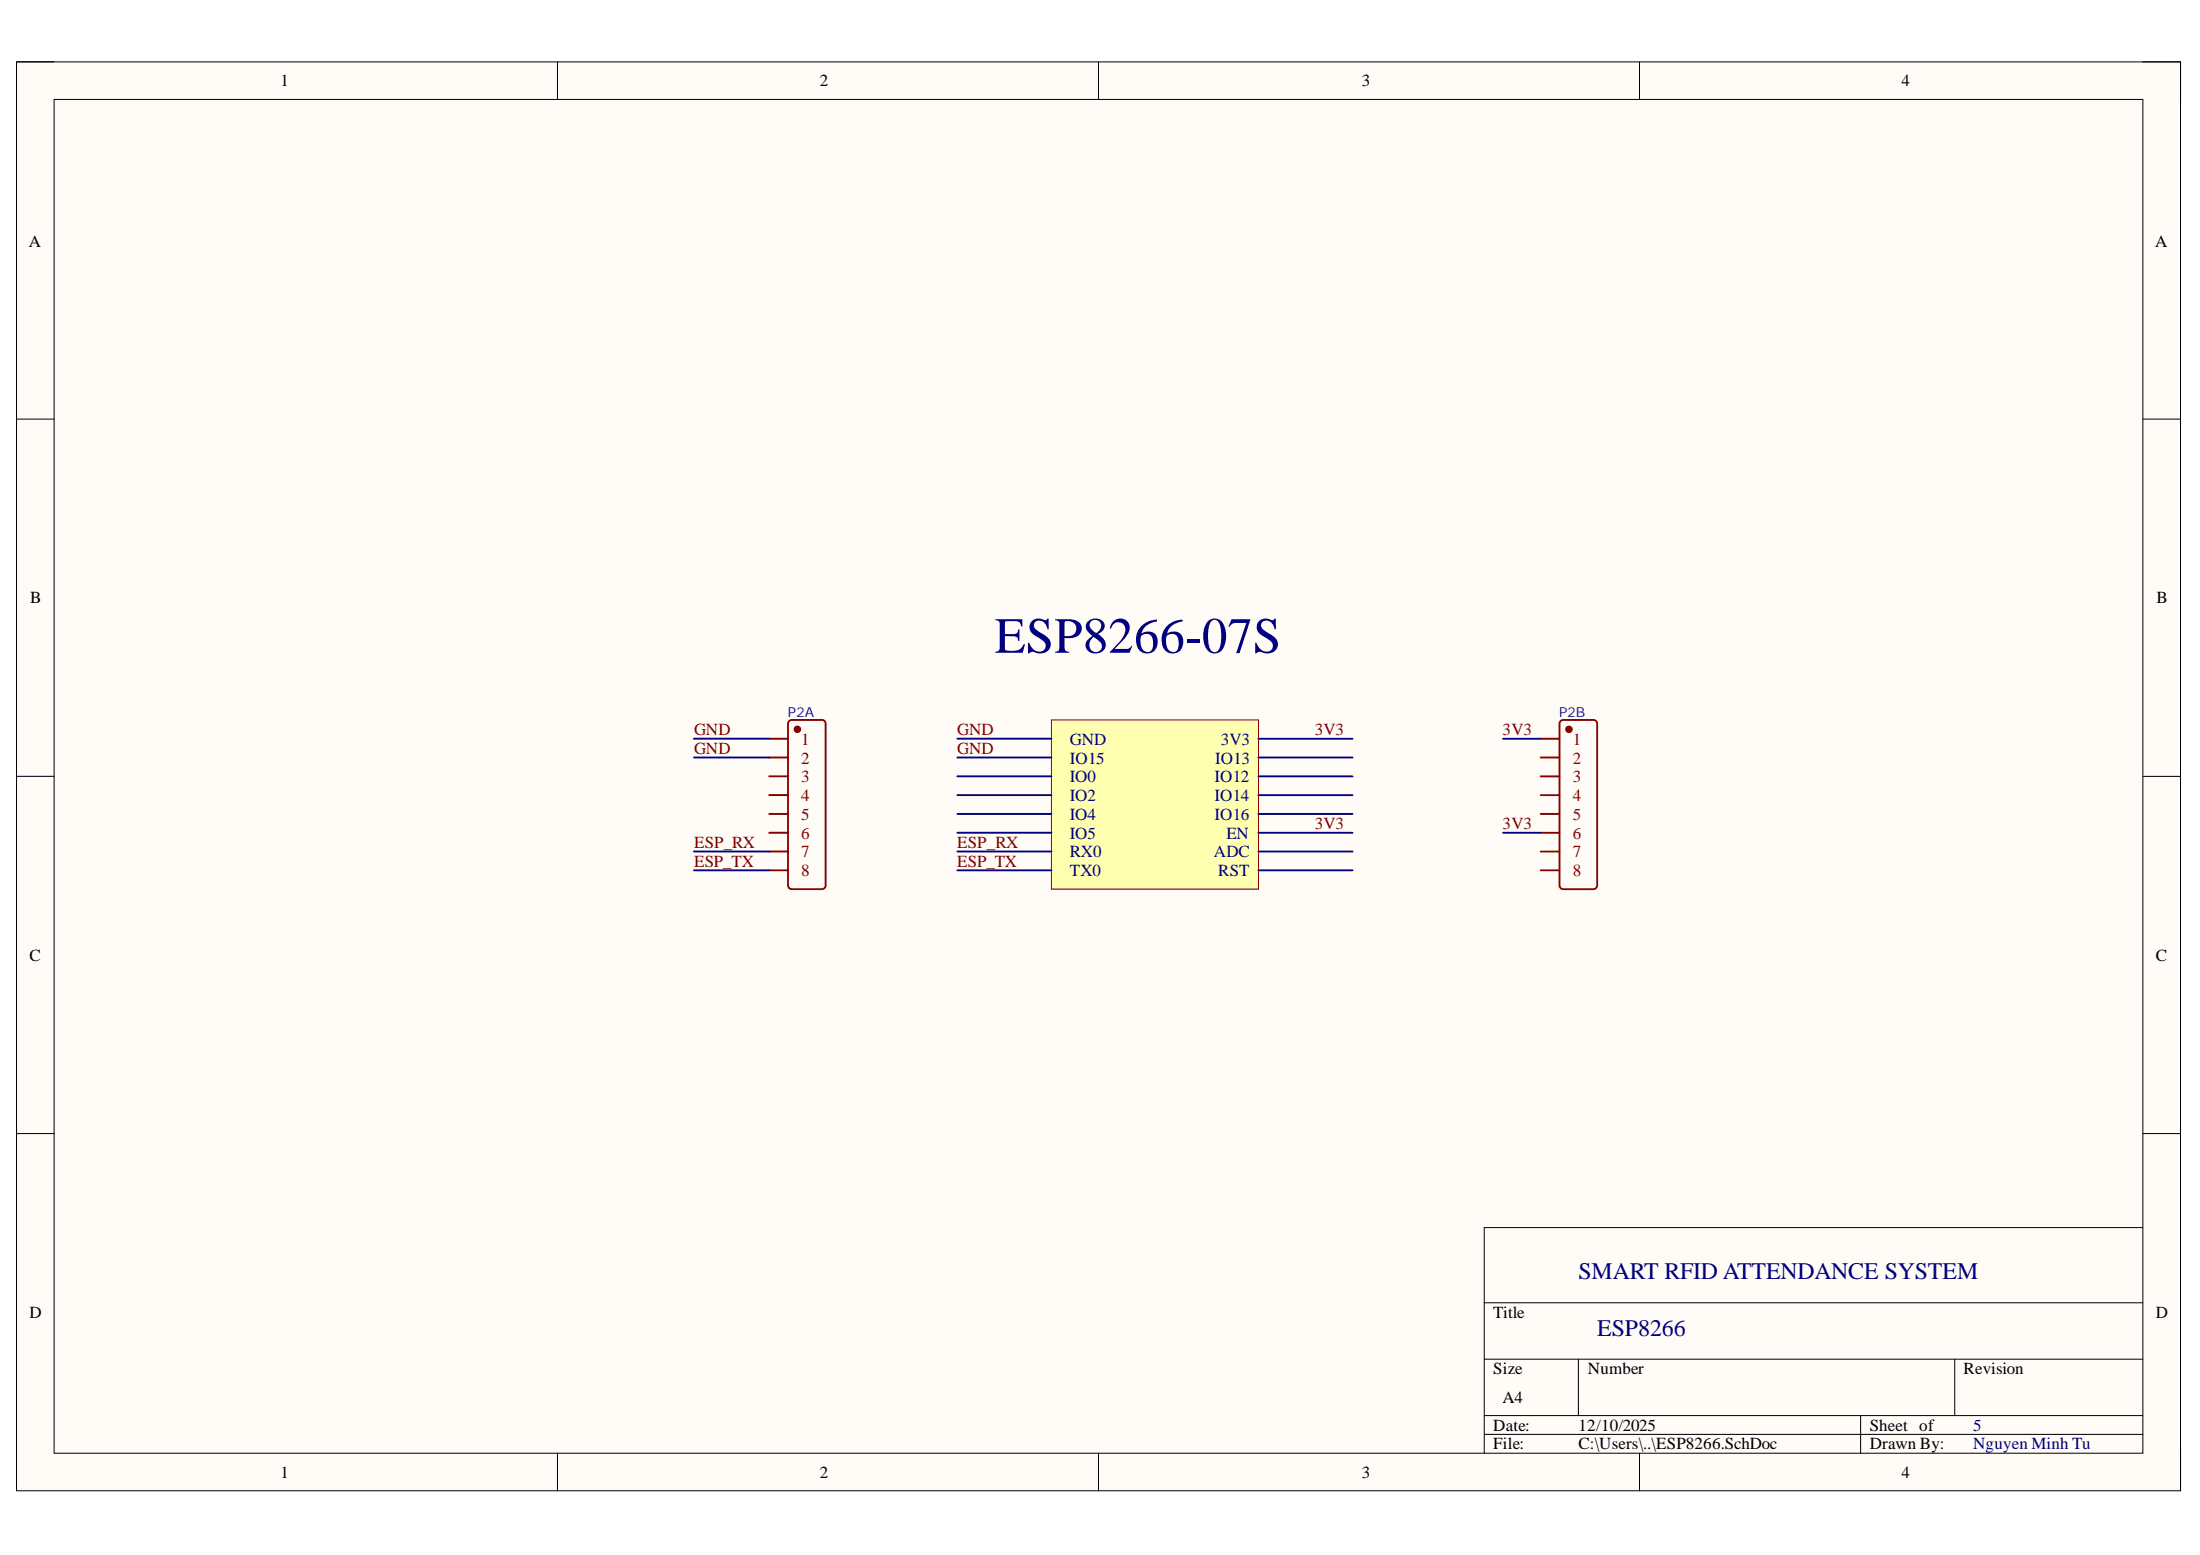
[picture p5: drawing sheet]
<svg xmlns="http://www.w3.org/2000/svg" width="297mm" height="210mm" viewBox="0 0 297 210" stroke-linecap="round" stroke-linejoin="round" font-family="sans-serif">
<path d="M2.2 8.4h292.2v192.8h-292.2z" fill-rule="evenodd" fill="#fffcf8"/>
<path d="M2.2 8.4h292.2v192.8h-292.2z" fill="none" stroke="#000" stroke-width=".14"/>
<path d="M7.3 13.4h282v182.8h-282z" fill-rule="evenodd" fill="#fffcf8"/>
<g fill="none" stroke="#000" stroke-width=".14">
<path d="M2.2 8.3h5.1M7.3 13.4h282v182.8h-282zM75.3 8.3v5.1M148.3 8.3v5.1M221.4 8.4v5M289.3 8.4h5.1v5M2.2 56.6h5.1M289.3 56.6h5.1M2.2 104.8h5.1M289.3 104.8h5.1M2.2 153h5.1M289.3 153h5.1"/>
<path d="M200.4 175.9h88.9M289.3 165.7h-88.9v30.5M75.3 196.2v5M148.3 196.2v5M200.4 183.5h88.9M200.4 191.1h88.9M200.4 193.6h88.9M213.1 183.5v7.6M221.4 196.2v5M251.2 191.1v5.1M263.9 183.5v7.6M294.4 196.2v5"/>
</g>
<path d="M106.5 97.4l.4-.2h4.1l.4 .2 .1 .3v21.8l-.3 .5h-.2h-4.1h-.3l-.2-.5v-21.8z" fill="none" stroke="#800" stroke-width=".25"/>
<circle cx="107.7" cy="98.4" r=".38" fill="#800"/>
<g fill="none" stroke="#800" stroke-width=".25">
<path d="M103.9 99.7h2.5M210.6 97.4l.5-.2h4l.3 .1 .2 .1v.3v21.8l-.2 .5h-.3h-4h-.3l-.2-.5v-21.8zM103.9 102.3h2.5M103.9 104.8h2.5M103.9 107.3h2.5M103.9 109.9h2.5M103.9 112.4h2.5M103.9 114.9h2.5M103.9 117.5h2.5"/>
<circle cx="107.7" cy="98.4" r=".38"/>
</g>
<circle cx="211.8" cy="98.5" r=".38" fill="#800"/>
<g fill="none" stroke="#800" stroke-width=".25">
<path d="M208 99.7h2.6M208 102.3h2.6M208 104.8h2.6M208 107.3h2.6M208 109.9h2.6M208 112.4h2.6M208 114.9h2.6M208 117.5h2.6"/>
<circle cx="211.8" cy="98.5" r=".38"/>
</g>
<path d="M142 97.2h27.9v22.8h-27.9z" fill-rule="evenodd" fill="#ffffb0"/>
<path d="M142 97.2h27.9v22.8h-27.9z" fill="none" stroke="#800000" stroke-width=".14"/>
<g fill="none" stroke="#000080" stroke-width=".25">
<path d="M93.7 99.7h10.2M129.3 99.7h12.7M169.9 99.7h12.7M202.9 99.7h5.1M93.7 117.5h10.2M93.7 114.9h10.2M93.7 102.3h10.2M129.3 117.5h12.7M129.3 114.9h12.7M129.3 112.4h12.7M129.3 102.3h12.7M129.3 104.8h12.7"/>
<path d="M129.3 107.3h12.7M129.3 109.9h12.7M169.9 117.5h12.7M169.9 114.9h12.7M169.9 112.4h12.7M169.9 102.3h12.7M169.9 104.8h12.7M169.9 107.3h12.7M169.9 109.9h12.7M202.9 112.4h5.1"/>
</g>
<text font-size="6.8" fill="#000080" x="134.3" y="88.1">ESP8266-07S</text>
<g font-size="3.2" fill="#000080">
<text x="213.1" y="172.7">SMART RFID ATTENDANCE SYSTEM</text>
<text x="215.7" y="180.3">ESP8266</text>
</g>
<g font-size="2.3">
<text x="37.9" y="11.7">1</text>
<text x="110.7" y="11.7">2</text>
<text x="183.9" y="11.7">3</text>
<text x="256.8" y="11.7">4</text>
<text x="3.9" y="33.3">A</text>
<text x="291" y="33.3">A</text>
<text x="4.1" y="81.4">B</text>
<text x="291.2" y="81.4">B</text>
<text x="4" y="129.7">C</text>
<text x="291.1" y="129.7">C</text>
<text x="4" y="177.9">D</text>
<text x="201.6" y="177.9">Title</text>
<text x="291.1" y="177.9">D</text>
<text x="201.6" y="185.5">Size</text>
<text x="214.4" y="185.5">Number</text>
<text x="265.1" y="185.5">Revision</text>
<text x="202.9" y="189.3">A4</text>
<text x="201.6" y="193.1">Date:</text>
<text x="201.6" y="195.7">File:</text>
<text x="213.1" y="193.1">12/10/2025</text>
<text x="213.1" y="195.7">C:\Users\..\ESP8266.SchDoc</text>
<text x="252.4" y="193.1">Sheet of</text>
<text x="252.4" y="195.7">Drawn By:</text>
<text x="37.9" y="199.5">1</text>
<text x="110.7" y="199.5">2</text>
<text x="183.9" y="199.5">3</text>
<text x="256.8" y="199.5">4</text>
</g>
<g font-size="2.3" fill="#800000">
<text x="93.7" y="99.3">GND</text>
<text x="93.7" y="101.8">GND</text>
<text x="129.2" y="99.3">GND</text>
<text x="129.2" y="101.8">GND</text>
<text x="177.5" y="99.3">3V3</text>
<text x="202.9" y="99.3">3V3</text>
<text x="177.5" y="111.9">3V3</text>
<text x="202.9" y="111.9">3V3</text>
<text x="93.7" y="117">ESP_TX</text>
<text x="93.7" y="114.5">ESP_RX</text>
<text x="129.2" y="114.5">ESP_RX</text>
<text x="129.2" y="117">ESP_TX</text>
</g>
<g font-size="2.3" fill="#800">
<text x="108.2" y="100.5">1</text>
<text x="212.4" y="100.5">1</text>
<text x="108.2" y="103.1">2</text>
<text x="108.2" y="105.6">3</text>
<text x="212.4" y="103.1">2</text>
<text x="212.4" y="105.6">3</text>
<text x="108.2" y="108.1">4</text>
<text x="108.2" y="110.7">5</text>
<text x="108.2" y="113.2">6</text>
<text x="212.4" y="108.1">4</text>
<text x="212.4" y="110.7">5</text>
<text x="212.4" y="113.2">6</text>
<text x="108.2" y="115.7">7</text>
<text x="108.2" y="118.3">8</text>
<text x="212.4" y="115.7">7</text>
<text x="212.4" y="118.3">8</text>
</g>
<g font-size="2.3" fill="#000080">
<text x="144.4" y="100.5">GND</text>
<text x="164.8" y="100.5">3V3</text>
<text x="144.4" y="103.1">IO15</text>
<text x="144.4" y="105.6">IO0</text>
<text x="164" y="105.6">IO12</text>
<text x="164.1" y="103.1">IO13</text>
<text x="144.4" y="108.1">IO2</text>
<text x="144.4" y="110.7">IO4</text>
<text x="144.4" y="113.2">IO5</text>
<text x="164" y="108.1">IO14</text>
<text x="164" y="110.7">IO16</text>
<text x="165.6" y="113.2">EN</text>
<text x="144.4" y="115.7">RX0</text>
<text x="144.4" y="118.3">TX0</text>
<text x="163.9" y="115.7">ADC</text>
<text x="164.5" y="118.3">RST</text>
<text x="266.4" y="193.1">5</text>
<text x="266.4" y="195.7">Nguyen Minh Tu</text>
</g>
<g font-size="1.9" fill="#00f">
<text x="106.4" y="96.8">P2A</text>
<text x="210.5" y="96.8">P2B</text>
</g>
</svg>
